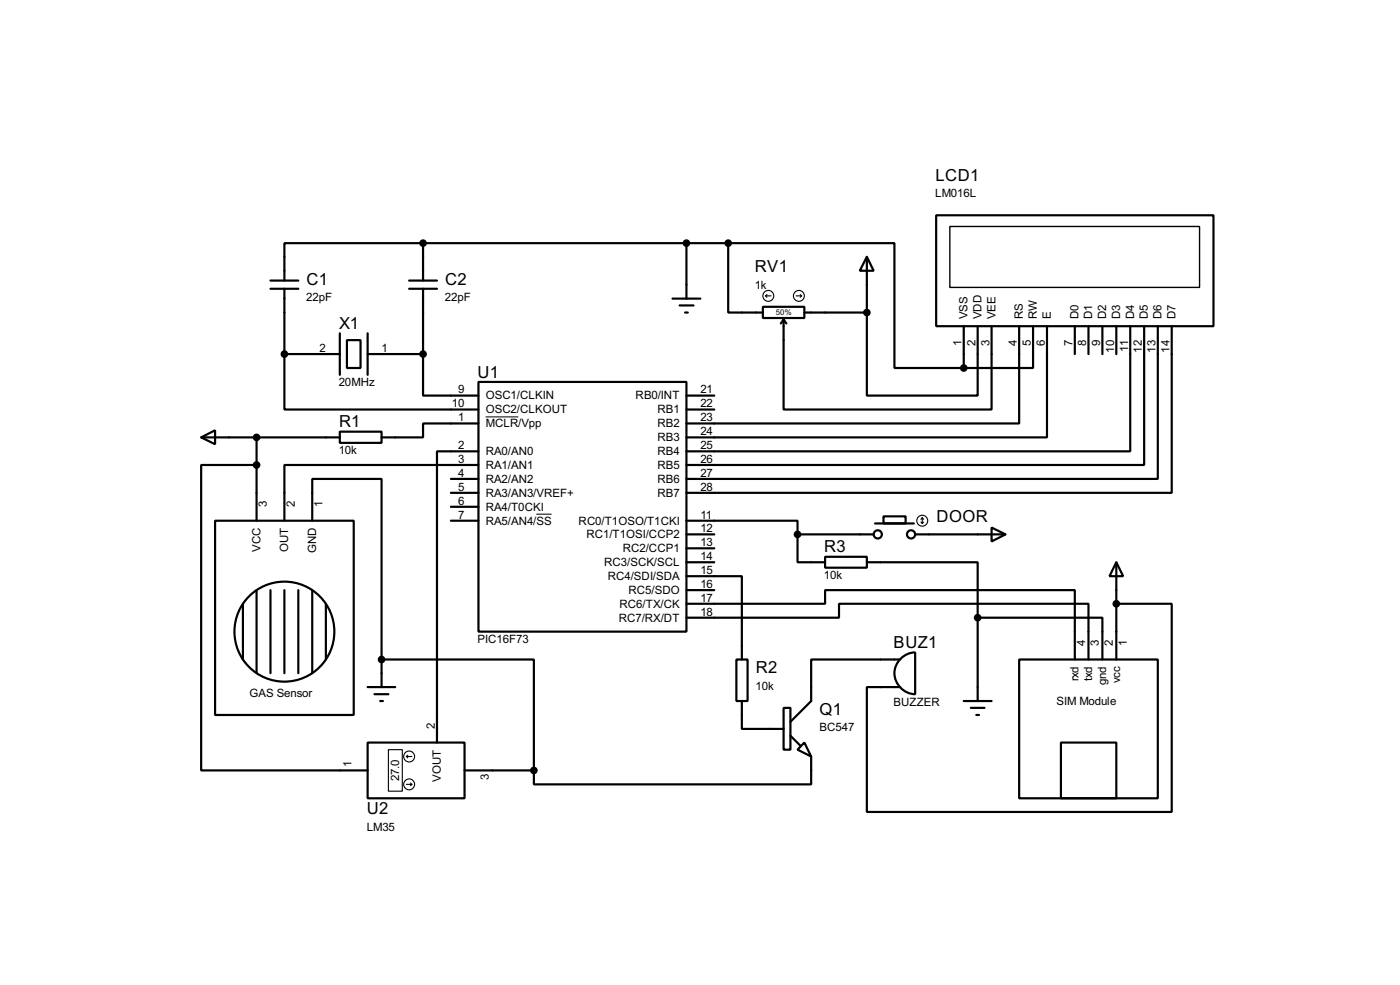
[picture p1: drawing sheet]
<svg xmlns="http://www.w3.org/2000/svg" width="256mm" height="180mm" viewBox="0 0 256 180" stroke-linecap="round" stroke-linejoin="round" font-family="sans-serif">
<g fill="none" stroke="#000" stroke-width=".4">
<path d="M171.5 39.4h50.8v20.3h-50.8zM49.6 52.9h5.1M49.6 51.4h5.1M52.1 52.9v11.9M75 52.9h5.1M75 51.4h5.1M77.5 44.5h-25.4v6.9M77.5 44.5v6.9M77.5 52.9v11.9M77.5 44.5h55.9M123.2 54.7h5.1M124.5 55.9h2.6"/>
<path d="M125.5 57.2h.5M125.8 44.5v10.2M133.4 44.5h30.5v22.9h12.7M133.4 44.5v12.7h6.4M139.8 56.2h7.6v2h-7.6zM143.6 58.5v16.5h38.1v-15.3M143.6 58.5l-.5 .7M143.6 58.5l.5 .7M147.4 57.2h11.4M158.8 47l1.3 2.6h-2.6zM158.8 57.2v15.2h20.3v-12.7M158.8 47v10.2"/>
<path d="M176.6 59.7v7.7M186.7 59.7v17.8h-60.9M189.3 59.7v7.7h-12.7M191.8 59.7v20.4h-66M196.9 59.7v5.1M199.4 59.7v5.1M202 59.7v5.1M204.5 59.7v5.1M207.1 59.7v22.9h-81.3M209.6 59.7v25.4h-83.8M212.1 59.7v28h-86.3M214.7 59.7v30.5h-88.9"/>
<path d="M52.1 64.8v10.2h35.6M52.1 64.8h10.2M62.3 79h7.6v2.1h-7.6zM62.3 61v7.6M63.6 62.3h2.5v5.1h-2.5zM67.4 64.8h10.1M67.4 61v7.6M77.5 64.8v7.6h10.2M87.7 69.9h38.1v45.7h-38.1zM87.7 77.5h-10.2v2.6h-7.6M125.8 72.4h5.1M125.8 75h5.1"/>
<path d="M36.9 80.1l2.5-1.3v2.5zM36.9 80.1h25.4M39.4 95.3h25.4v35.6h-25.4zM47 85.1h-10.1v55.9h30.5M47 80.1v15.2M57.2 95.3v-7.6h12.7v33M82.6 87.7h5.1M82.6 92.8h5.1M82.6 95.3h5.1M82.6 90.2h5.1M87.7 85.1h-35.6v10.2M87.7 82.6h-7.6v53.3"/>
<path d="M125.8 95.3h20.3v2.5M125.8 97.8h5.1M146.1 97.8v5.1h5.1M146.1 97.8h14M160.3 95.8h7.1M161.9 94.5h4v1.3h-4zM167.7 97.8h16.5M181.7 96.6l2.5 1.2-2.5 1.3zM44.5 110.5v10.2M47 108v15.2M49.6 108v15.2M52.1 108v15.2"/>
<path d="M54.7 108v15.2M57.2 108v15.2M59.7 110.5v10.2M125.8 105.5h10.1v15.2M125.8 113.1h27.9v-2.6h45.7v10.2M125.8 110.5h25.4v-2.5h45.7v12.7M125.8 100.4h5.1M125.8 102.9h5.1M125.8 108h5.1M151.2 101.9h7.6v2h-7.6zM158.8 102.9h20.3v10.2M179.1 113.1h22.9v7.6"/>
<path d="M179.1 113.1v15.2M204.5 102.9l1.3 2.6h-2.5zM204.5 110.5h10.2v38.1h-55.9v-22.8h6.1M204.5 102.9v17.8M67.4 135.9h17.7v10.2h-17.7zM67.4 125.8h5M68.6 127.1h2.6M69.7 128.3h.5M69.9 120.7h27.9v20.3M69.9 120.7v5.1M134.9 120.7h2.1v7.6h-2.1zM135.9 128.3v5.1h7.7"/>
<path d="M143.6 129.6h1.2v7.6h-1.2zM144.8 134.7l1.8 1.8M147.4 135.9l1.2 2.6-2.5-1.3zM148.6 138.5v5.1h-50.8v-2.6M164.9 120.7h-16.3v7.6l-3.8 3.8M165 120.6a3.8 3.8 0 0 1 2.7-1.2v7.7a3.8 3.8 0 0 1-3.5-2.4 3.8 3.8 0 0 1 .8-4.1zM176.6 128.3h5.1M177.9 129.6h2.5M178.9 130.9h.5M186.7 120.7h25.4v25.4h-25.4zM194.4 135.9h10.1v10.2h-10.1zM85.1 141h12.7"/>
<circle cx="160.8" cy="97.8" r=".75"/>
<circle cx="166.9" cy="97.8" r=".75"/>
<circle cx="52.1" cy="115.6" r="9.2"/>
</g>
<path d="M89 76.3h6M98.3 94.1h2.8" fill="none" stroke="#000" stroke-width=".18"/>
<path d="M174 41.5h45.8v11.1h-45.8z" fill="none" stroke="#000" stroke-width=".25"/>
<g fill="#000" stroke="#000" stroke-width=".4">
<circle cx="77.5" cy="44.5" r=".5"/>
<circle cx="125.7" cy="44.5" r=".5"/>
<circle cx="133.4" cy="44.5" r=".5"/>
<circle cx="158.8" cy="57.2" r=".5"/>
<circle cx="52.1" cy="64.8" r=".5"/>
<circle cx="77.5" cy="64.8" r=".5"/>
<circle cx="176.5" cy="67.4" r=".5"/>
<circle cx="47" cy="85.1" r=".5"/>
<circle cx="47" cy="80.1" r=".5"/>
<circle cx="146.1" cy="97.8" r=".5"/>
<circle cx="179.1" cy="113.1" r=".5"/>
<circle cx="204.5" cy="110.5" r=".5"/>
<circle cx="69.9" cy="120.7" r=".5"/>
<circle cx="97.8" cy="141" r=".5"/>
</g>
<g fill="none" stroke="#000" stroke-width=".2">
<path d="M140.3 54.2h1M140.3 54.2l.2 .2M140.5 53.9l-.2 .3M145.9 54.2h1M146.6 53.9l.3 .3M146.9 54.2l-.3 .2M168.7 95.6l.3 .2M169 94.8v1M169 94.8l-.3 .3M169 94.8l.2 .3M169.2 95.6l-.2 .2M71.2 137.2h2.5v7.6h-2.5z"/>
<path d="M74.5 138.5l.2 .2M74.5 138.5h1M74.7 138.2l-.2 .3M74.5 143.6h1M75.2 143.3l.3 .3M75.5 143.6l-.3 .2"/>
<circle cx="140.7" cy="54.2" r="1"/>
<circle cx="146.3" cy="54.2" r="1"/>
<circle cx="168.9" cy="95.3" r="1"/>
<circle cx="74.9" cy="138.5" r="1"/>
<circle cx="74.9" cy="143.6" r="1"/>
</g>
<g font-size="3.4">
<text x="171.4" y="33.1">LCD1</text>
<text x="56.2" y="52.1">C1</text>
<text x="81.6" y="52.1">C2</text>
<text x="138.3" y="49.8">RV1</text>
<text x="62.1" y="60.2">X1</text>
<text x="87.5" y="69.1">U1</text>
<text x="62.1" y="78.2">R1</text>
<text x="171.6" y="95.5">DOOR</text>
<text x="151" y="101.1">R3</text>
<text x="163.7" y="118.6">BUZ1</text>
<text x="138.5" y="123.3">R2</text>
<text x="150.2" y="130.9">Q1</text>
<text x="67.2" y="149.1">U2</text>
</g>
<g font-size="2.4">
<text x="171.3" y="36">LM016L</text>
<text x="138.3" y="52.8">1k</text>
<text x="56.1" y="55">22pF</text>
<text x="81.5" y="55">22pF</text>
<text x="177.3" y="58.4" transform="rotate(-90 177.3 58.4)">VSS</text>
<text x="179.8" y="58.4" transform="rotate(-90 179.8 58.4)">VDD</text>
<text x="182.4" y="58.4" transform="rotate(-90 182.4 58.4)">VEE</text>
<text x="187.4" y="58.4" transform="rotate(-90 187.4 58.4)">RS</text>
<text x="190" y="58.4" transform="rotate(-90 190 58.4)">RW</text>
<text x="192.5" y="58.4" transform="rotate(-90 192.5 58.4)">E</text>
<text x="197.6" y="58.4" transform="rotate(-90 197.6 58.4)">D0</text>
<text x="200.1" y="58.4" transform="rotate(-90 200.1 58.4)">D1</text>
<text x="202.7" y="58.4" transform="rotate(-90 202.7 58.4)">D2</text>
<text x="205.2" y="58.4" transform="rotate(-90 205.2 58.4)">D3</text>
<text x="207.8" y="58.4" transform="rotate(-90 207.8 58.4)">D4</text>
<text x="210.3" y="58.4" transform="rotate(-90 210.3 58.4)">D5</text>
<text x="212.8" y="58.4" transform="rotate(-90 212.8 58.4)">D6</text>
<text x="215.4" y="58.4" transform="rotate(-90 215.4 58.4)">D7</text>
<text x="58.6" y="64.4">2</text>
<text x="69.9" y="64.4">1</text>
<text x="176.2" y="63.4" transform="rotate(-90 176.2 63.4)">1</text>
<text x="178.7" y="63.4" transform="rotate(-90 178.7 63.4)">2</text>
<text x="181.3" y="63.4" transform="rotate(-90 181.3 63.4)">3</text>
<text x="186.3" y="63.4" transform="rotate(-90 186.3 63.4)">4</text>
<text x="188.9" y="63.4" transform="rotate(-90 188.9 63.4)">5</text>
<text x="191.4" y="63.4" transform="rotate(-90 191.4 63.4)">6</text>
<text x="196.5" y="63.4" transform="rotate(-90 196.5 63.4)">7</text>
<text x="199" y="63.4" transform="rotate(-90 199 63.4)">8</text>
<text x="201.6" y="63.4" transform="rotate(-90 201.6 63.4)">9</text>
<text x="204.1" y="64.6" transform="rotate(-90 204.1 64.6)">10</text>
<text x="206.7" y="64.4" transform="rotate(-90 206.7 64.4)">11</text>
<text x="209.2" y="64.6" transform="rotate(-90 209.2 64.6)">12</text>
<text x="211.7" y="64.6" transform="rotate(-90 211.7 64.6)">13</text>
<text x="214.3" y="64.6" transform="rotate(-90 214.3 64.6)">14</text>
<text x="62.1" y="70.7">20MHz</text>
<text x="84" y="72">9</text>
<text x="128.3" y="72">21</text>
<text x="82.8" y="74.6">10</text>
<text x="84" y="77.1">1</text>
<text x="89" y="73.1">OSC1/CLKIN</text>
<text x="89" y="75.7">OSC2/CLKOUT</text>
<text x="116.4" y="73.1">RB0/INT</text>
<text x="120.4" y="75.7">RB1</text>
<text x="128.3" y="77.1">23</text>
<text x="128.3" y="74.6">22</text>
<text x="62.1" y="83.2">10k</text>
<text x="84" y="82.2">2</text>
<text x="89" y="83.3">RA0/AN0</text>
<text x="89" y="78.2">MCLR/Vpp</text>
<text x="120.4" y="83.3">RB4</text>
<text x="120.4" y="80.8">RB3</text>
<text x="120.4" y="78.2">RB2</text>
<text x="128.3" y="82.2">25</text>
<text x="128.3" y="79.7">24</text>
<text x="84" y="84.7">3</text>
<text x="84" y="87.3">4</text>
<text x="84" y="89.8">5</text>
<text x="89" y="85.8">RA1/AN1</text>
<text x="89" y="88.4">RA2/AN2</text>
<text x="120.4" y="88.4">RB6</text>
<text x="120.4" y="85.8">RB5</text>
<text x="128.3" y="89.8">28</text>
<text x="128.3" y="87.3">27</text>
<text x="128.3" y="84.7">26</text>
<text x="48.9" y="92.8" transform="rotate(-90 48.9 92.8)">3</text>
<text x="54" y="92.8" transform="rotate(-90 54 92.8)">2</text>
<text x="59.1" y="92.8" transform="rotate(-90 59.1 92.8)">1</text>
<text x="84" y="92.4">6</text>
<text x="84" y="94.9">7</text>
<text x="89" y="93.5">RA4/T0CKI</text>
<text x="89" y="90.9">RA3/AN3/VREF+</text>
<text x="120.4" y="90.9">RB7</text>
<text x="128.3" y="94.9">11</text>
<text x="47.7" y="101" transform="rotate(-90 47.7 101)">VCC</text>
<text x="52.8" y="101.1" transform="rotate(-90 52.8 101.1)">OUT</text>
<text x="57.9" y="101.3" transform="rotate(-90 57.9 101.3)">GND</text>
<text x="89" y="96">RA5/AN4/SS</text>
<text x="106" y="96">RC0/T1OSO/T1CKI</text>
<text x="107.4" y="98.5">RC1/T1OSI/CCP2</text>
<text x="114.1" y="101.1">RC2/CCP1</text>
<text x="128.3" y="97.4">12</text>
<text x="128.3" y="100">13</text>
<text x="110.7" y="103.6">RC3/SCK/SCL</text>
<text x="111.3" y="106.2">RC4/SDI/SDA</text>
<text x="128.3" y="102.5">14</text>
<text x="128.3" y="107.6">16</text>
<text x="128.3" y="105.1">15</text>
<text x="151" y="106">10k</text>
<text x="113.3" y="113.8">RC7/RX/DT</text>
<text x="113.5" y="111.2">RC6/TX/CK</text>
<text x="115.1" y="108.7">RC5/SDO</text>
<text x="128.3" y="112.7">18</text>
<text x="128.3" y="110.1">17</text>
<text x="87.5" y="117.7">PIC16F73</text>
<text x="198.8" y="118.2" transform="rotate(-90 198.8 118.2)">4</text>
<text x="201.3" y="118.2" transform="rotate(-90 201.3 118.2)">3</text>
<text x="203.9" y="118.2" transform="rotate(-90 203.9 118.2)">2</text>
<text x="206.4" y="118.2" transform="rotate(-90 206.4 118.2)">1</text>
<text x="197.6" y="124.7" transform="rotate(-90 197.6 124.7)">rxd</text>
<text x="200.1" y="124.5" transform="rotate(-90 200.1 124.5)">txd</text>
<text x="202.7" y="125.4" transform="rotate(-90 202.7 125.4)">gnd</text>
<text x="205.2" y="125" transform="rotate(-90 205.2 125)">vcc</text>
<text x="45.7" y="127.7">GAS Sensor</text>
<text x="138.4" y="126.2">10k</text>
<text x="163.7" y="129.2">BUZZER</text>
<text x="193.5" y="129">SIM Module</text>
<text x="79.7" y="133.4" transform="rotate(-90 79.7 133.4)">2</text>
<text x="150.1" y="133.8">BC547</text>
<text x="64.4" y="140.4" transform="rotate(-90 64.4 140.4)">1</text>
<text x="73.1" y="143" transform="rotate(-90 73.1 143)">27.0</text>
<text x="80.8" y="143.1" transform="rotate(-90 80.8 143.1)">VOUT</text>
<text x="89.6" y="142.8" transform="rotate(-90 89.6 142.8)">3</text>
<text x="67.2" y="152">LM35</text>
</g>
<text font-size="1.6" x="142.2" y="57.7">50%</text>
</svg>
